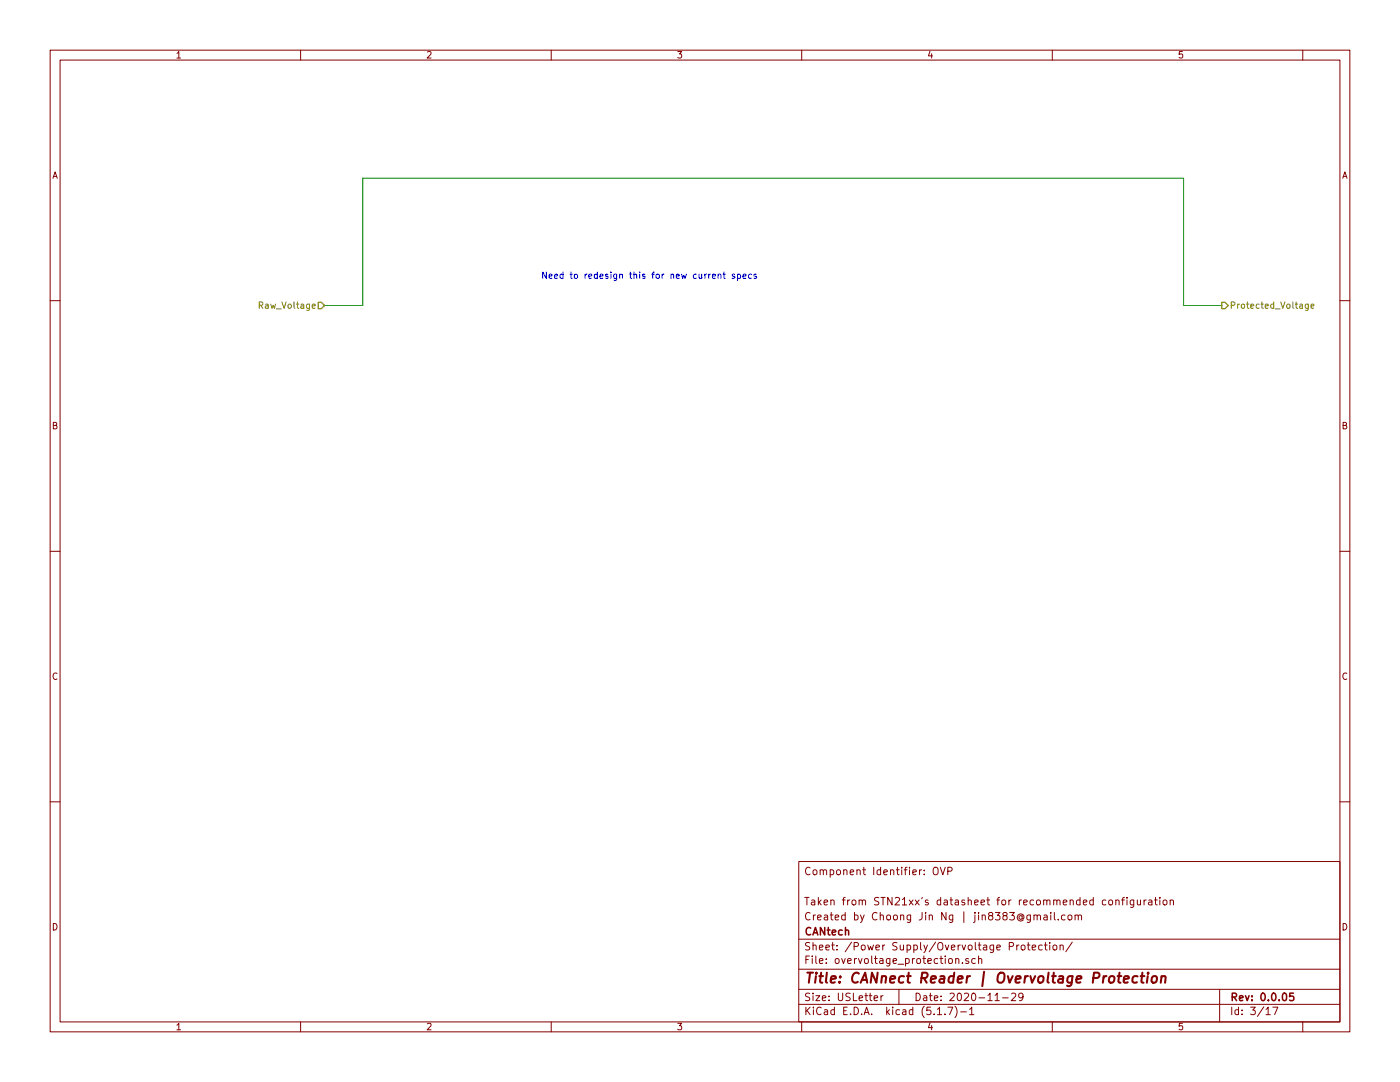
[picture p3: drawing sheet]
EESchema Schematic File Version 4
EELAYER 30 0
EELAYER END
$Descr USLetter 11000 8500
encoding utf-8
Sheet 3 17
Title "CANnect Reader | Overvoltage Protection"
Date "2020-11-29"
Rev "0.0.05"
Comp "CANtech"
Comment1 "Created by Choong Jin Ng | jin8383@gmail.com"
Comment2 "Taken from STN21xx's datasheet for recommended configuration"
Comment3 ""
Comment4 "Component Identifier: OVP"
$EndDescr
Text HLabel 2550 2400 0    50   Input ~ 0
Raw_Voltage
Text HLabel 9600 2400 2    50   Output ~ 0
Protected_Voltage
Wire Wire Line
	2550 2400 2850 2400
Wire Wire Line
	2850 2400 2850 1400
Wire Wire Line
	9300 1400 9300 2400
Wire Wire Line
	9300 2400 9600 2400
Wire Wire Line
	2850 1400 9300 1400
Text Notes 4250 2200 0    50   ~ 0
Need to redesign this for new current specs
$EndSCHEMATC
